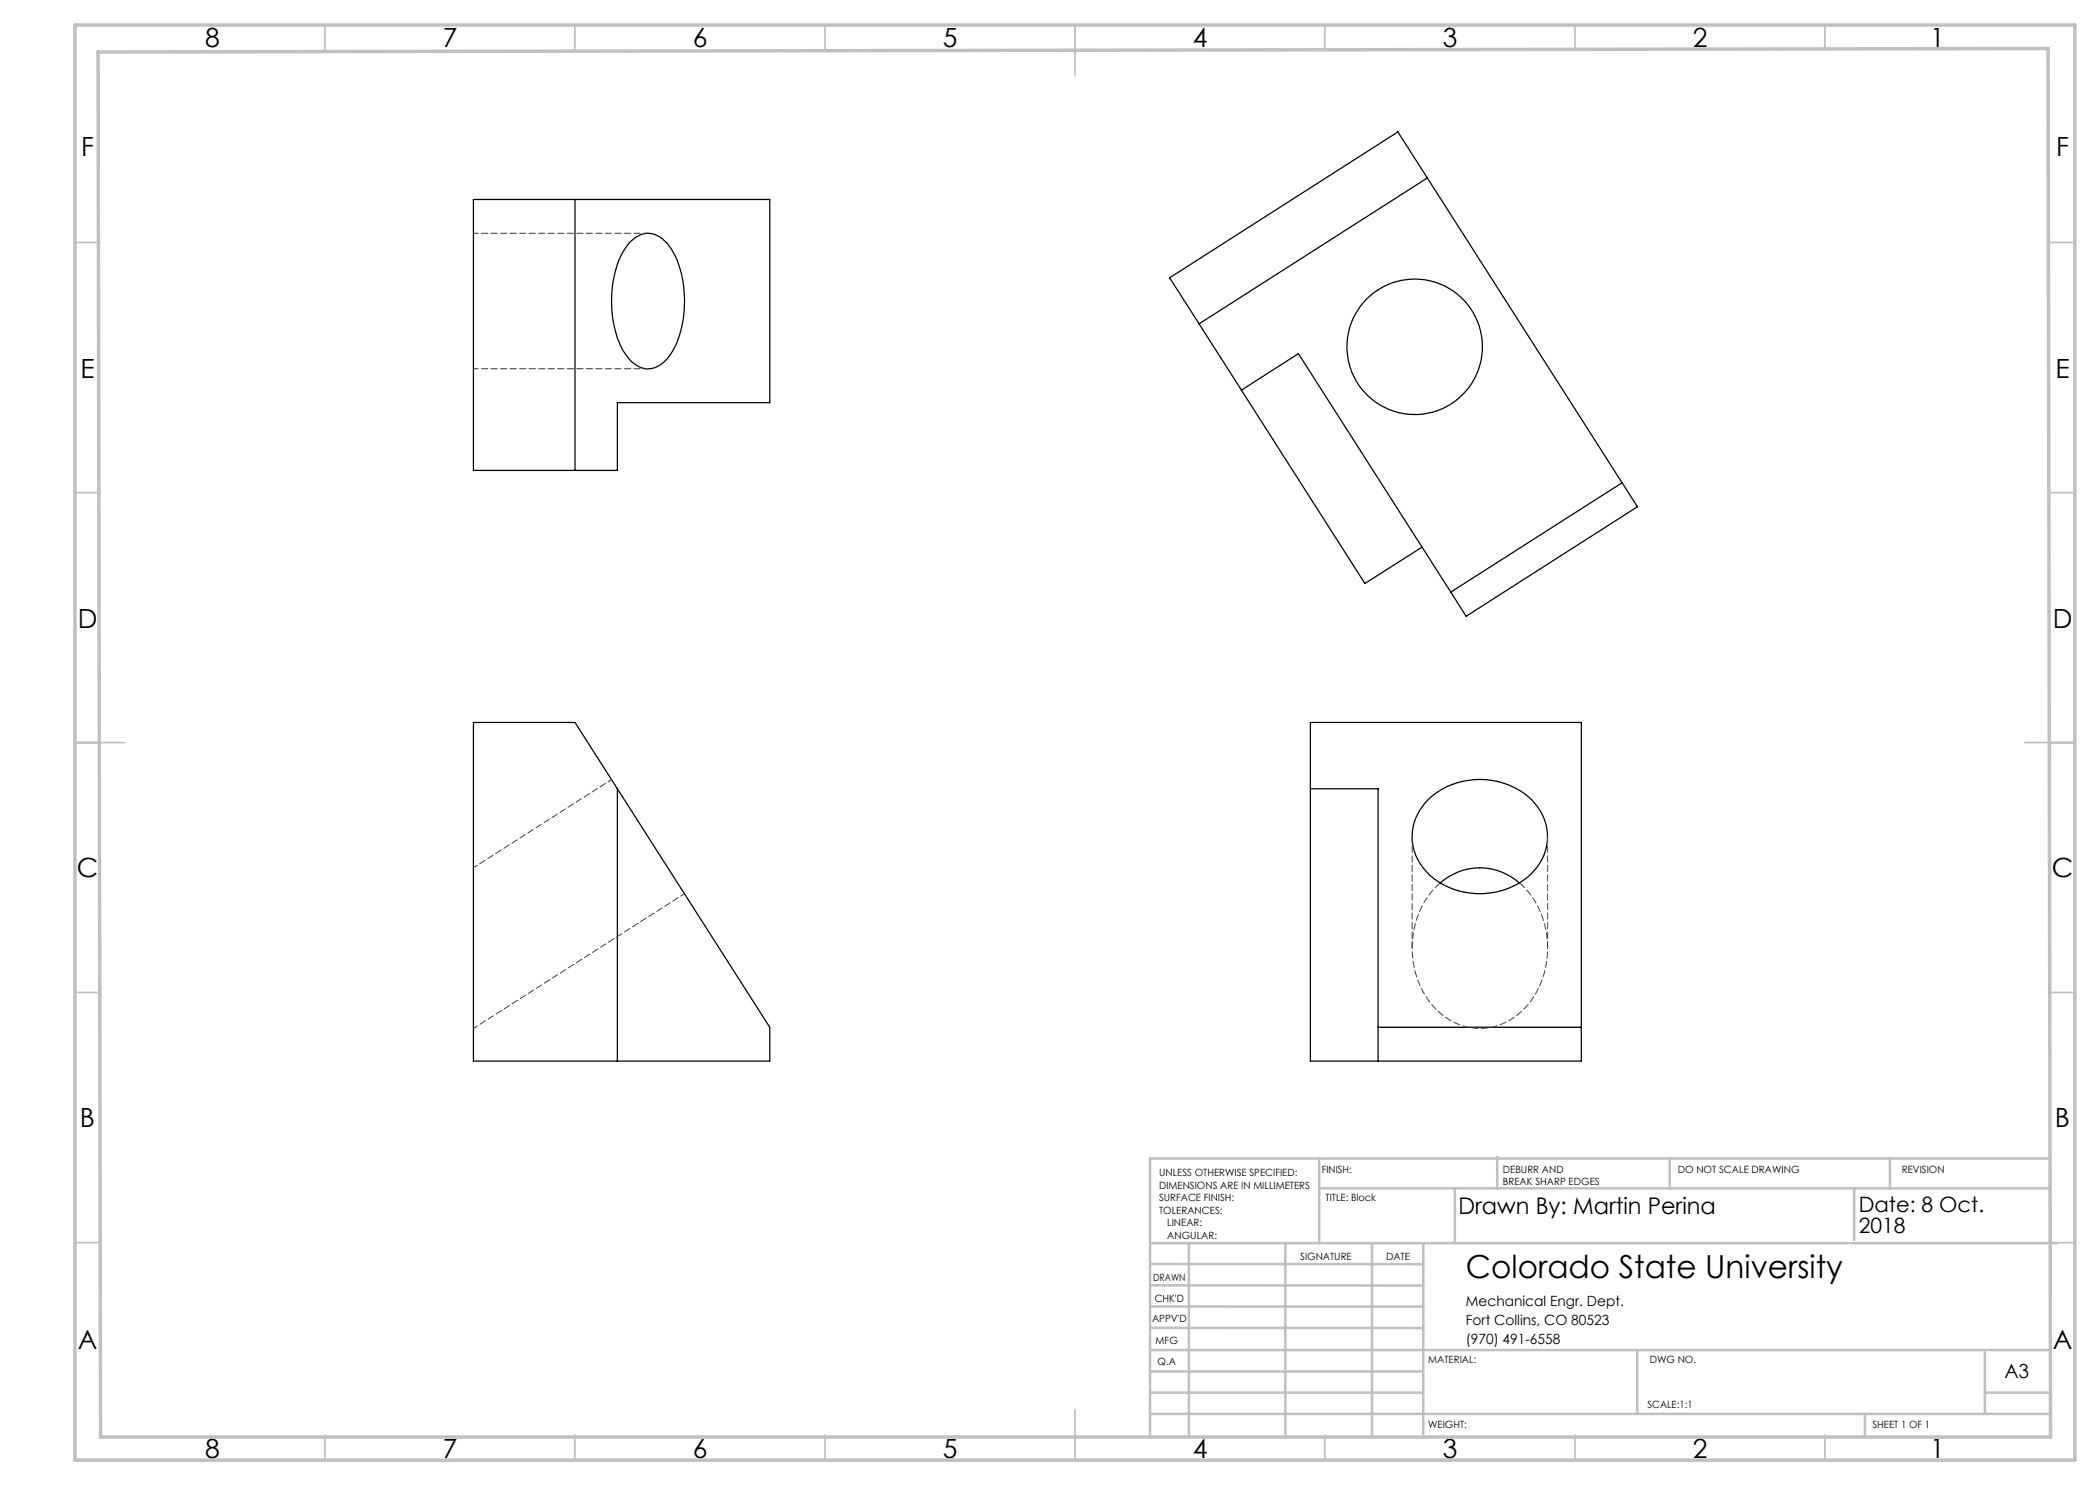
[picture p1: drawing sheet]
<svg xmlns="http://www.w3.org/2000/svg" width="420mm" height="297mm" viewBox="0 0 420 297" stroke-linecap="round" stroke-linejoin="round" font-family="sans-serif">
<g fill="none" stroke="#c0c0c0" stroke-width=".35">
<path d="M65 5v5M115 5v5M165 5v5M215 5v10M265 5v5M315 5v5M365 5v5M15 48.5h5M410 48.5h5M15 98.5h5M410 98.5h5M15 148.5h10"/>
<path d="M405 148.5h10M15 198.5h5M410 198.5h5M15 248.5h5M410 248.5h5M65 287v5M115 287v5M165 287v5M215 282v10M265 287v5M315 287v5M365 287v5"/>
</g>
<g fill="none" stroke="#c0c0c0" stroke-width=".5">
<path d="M263.8 231.7v16.9M263.8 237.7h146.2M291 237.7v10.9M299.4 231.3v6.4M333.9 231.7v6M370.8 237.7v10.3M378 231.7v6M410 231.7h-180v55.2M230.1 248.6h181.4M230.1 257.1h54.6M230.1 252.8h54.6M237.8 248.8v38.2"/>
<path d="M257.1 248.6v38.2M274.4 248.8v38.2M284.7 248.6v38.2M230 278.5h54.6M230 274.3h54.6M230 270h180M230 265.6h54.7M230.1 261.3h54.6M327.4 270v12.8M397 278.5h13M397 270v12.8M230 282.8h180"/>
<path d="M373 282.8v4.2"/>
</g>
<path d="M15 5h400v287h-400zM19.6 10.4l390-.7 .5 277.7h-390z" fill="none" stroke="#c0c0c0" stroke-width=".7"/>
<g fill="none" stroke="#000" stroke-width=".25">
<path d="M94.7 39.9h59.3v40.6h-30.5v13.6h-28.8zM115 39.9v54.2M285.5 35.6l-45.7 29.2M285.5 35.6l38.9 61M285.5 35.6l-5.9-9.2-45.7 29.2 5.9 9.2M126.3 48.2a4.4 4.4 0 0 1 6.6 0 14.8 14.8 0 0 1 3.8 9.1 21.3 21.3 0 0 1-2.4 13.3 5.6 5.6 0 0 1-5.5 3.1 7.2 7.2 0 0 1-4.6-4.5 22.6 22.6 0 0 1 .3-18.7zM239.8 64.8l8.5 13.2M248.3 78l11.4-7.3 30.5 47.7M248.3 78l24.7 38.7 11.4-7.3M324.4 96.6l-34.2 21.8M324.4 96.6l3.1 4.7-34.3 22-3-4.9M94.7 144.5h20.3l39 61v6.7h-59.3z"/>
<path d="M123.5 157.8v54.4M262.1 144.5h54.2v67.7h-54.2zM262.1 157.8h13.5v54.4M285.5 160a15.1 15.1 0 0 1 21.5 .7 10.2 10.2 0 0 1-2 15.1 15.2 15.2 0 0 1-20.1-1.8 10.1 10.1 0 0 1 .6-14zM288 176.6a11.9 11.9 0 0 1 15.9 0M275.6 205.5h40.7"/>
<circle cx="282.9" cy="69.4" r="13.5"/>
</g>
<path d="M122.3 155.9l-27.6 17.6M94.7 205.7l42.2-27" fill="none" stroke="#404040" stroke-width=".2" stroke-dasharray="1.3 .6" stroke-dashoffset=".4"/>
<path d="M129.6 46.7h-34.9M94.7 73.7h34.9" fill="none" stroke="#404040" stroke-width=".2" stroke-dasharray="1.3 .6" stroke-dashoffset=".3"/>
<path d="M288.1 176.6a17.9 17.9 0 0 0 .2 26.3 12 12 0 0 0 17.4-2.1 18.1 18.1 0 0 0-1.8-24.2" fill="none" stroke="#404040" stroke-width=".2" stroke-dasharray="1.3 .6" stroke-dashoffset="-.2"/>
<path d="M282.4 167.3v22.3M309.5 189.6v-22.3" fill="none" stroke="#404040" stroke-width=".2" stroke-dasharray="1.3 .6"/>
<text font-size="6.3" x="293.2" y="255.5">Colorado State University</text>
<g font-size="5.3">
<text x="41" y="9.5">8</text>
<text x="88.5" y="9.5">7</text>
<text x="138.5" y="9.5">6</text>
<text x="188.5" y="9.5">5</text>
<text x="238.5" y="9.5">4</text>
<text x="288.5" y="9.5">3</text>
<text x="338.5" y="9.5">2</text>
<text x="386" y="9.5">1</text>
<text x="16.2" y="31.3">F</text>
<text x="411.2" y="31.3">F</text>
<text x="16.1" y="75.5">E</text>
<text x="411.1" y="75.5">E</text>
<text x="15.5" y="125.5">D</text>
<text x="410.5" y="125.5">D</text>
<text x="15.4" y="175.5">C</text>
<text x="410.4" y="175.5">C</text>
<text x="16" y="225.5">B</text>
<text x="411" y="225.5">B</text>
<text x="15.5" y="269.7">A</text>
<text x="410.5" y="269.7">A</text>
<text x="41" y="291.5">8</text>
<text x="88.5" y="291.5">7</text>
<text x="138.5" y="291.5">6</text>
<text x="188.5" y="291.5">5</text>
<text x="238.5" y="291.5">4</text>
<text x="288.5" y="291.5">3</text>
<text x="338.5" y="291.5">2</text>
<text x="386" y="291.5">1</text>
</g>
<text font-size="4.6" x="291.7" y="242.7">Drawn By: Martin Perina</text>
<g font-size="4.2">
<text x="371.7" y="242.5">Date: 8 Oct.</text>
<text x="371.7" y="246.7">2018</text>
</g>
<text font-size="3.9" x="400.9" y="275.5">A3</text>
<g font-size="2.8">
<text x="293.2" y="261.1">Mechanical Engr. Dept.</text>
<text x="293.2" y="264.9">Fort Collins, CO 80523</text>
<text x="293.2" y="268.7">(970) 491-6558</text>
</g>
<g font-size="2">
<text x="231.8" y="235.2">UNLESS OTHERWISE SPECIFIED:</text>
<text x="231.8" y="237.7">DIMENSIONS ARE IN MILLIMETERS</text>
<text x="264.4" y="234.6">FINISH:</text>
<text x="300.6" y="234.6">DEBURR AND</text>
<text x="300.6" y="237.1">BREAK SHARP EDGES</text>
<text x="335.6" y="234.6">DO NOT SCALE DRAWING</text>
<text x="380.4" y="234.6">REVISION</text>
<text x="231.8" y="240.2">SURFACE FINISH:</text>
<text x="231.8" y="242.7">TOLERANCES:</text>
<text x="233.4" y="245.2">LINEAR:</text>
<text x="265.1" y="240.2">TITLE: Block</text>
<text x="233.5" y="247.7">ANGULAR:</text>
<text x="260" y="251.9">SIGNATURE</text>
<text x="277.2" y="251.9">DATE</text>
<text x="230.6" y="256.1">DRAWN</text>
<text x="230.9" y="260.3">CHK'D</text>
<text x="230.4" y="264.4">APPV'D</text>
<text x="231.1" y="268.8">MFG</text>
<text x="231.5" y="273">Q.A</text>
<text x="285.6" y="272.5">MATERIAL:</text>
<text x="330" y="272.5">DWG NO.</text>
<text x="329.5" y="281.7">SCALE:1:1</text>
<text x="285.6" y="285.5">WEIGHT:</text>
<text x="374.5" y="285.6">SHEET 1 OF 1</text>
</g>
</svg>
